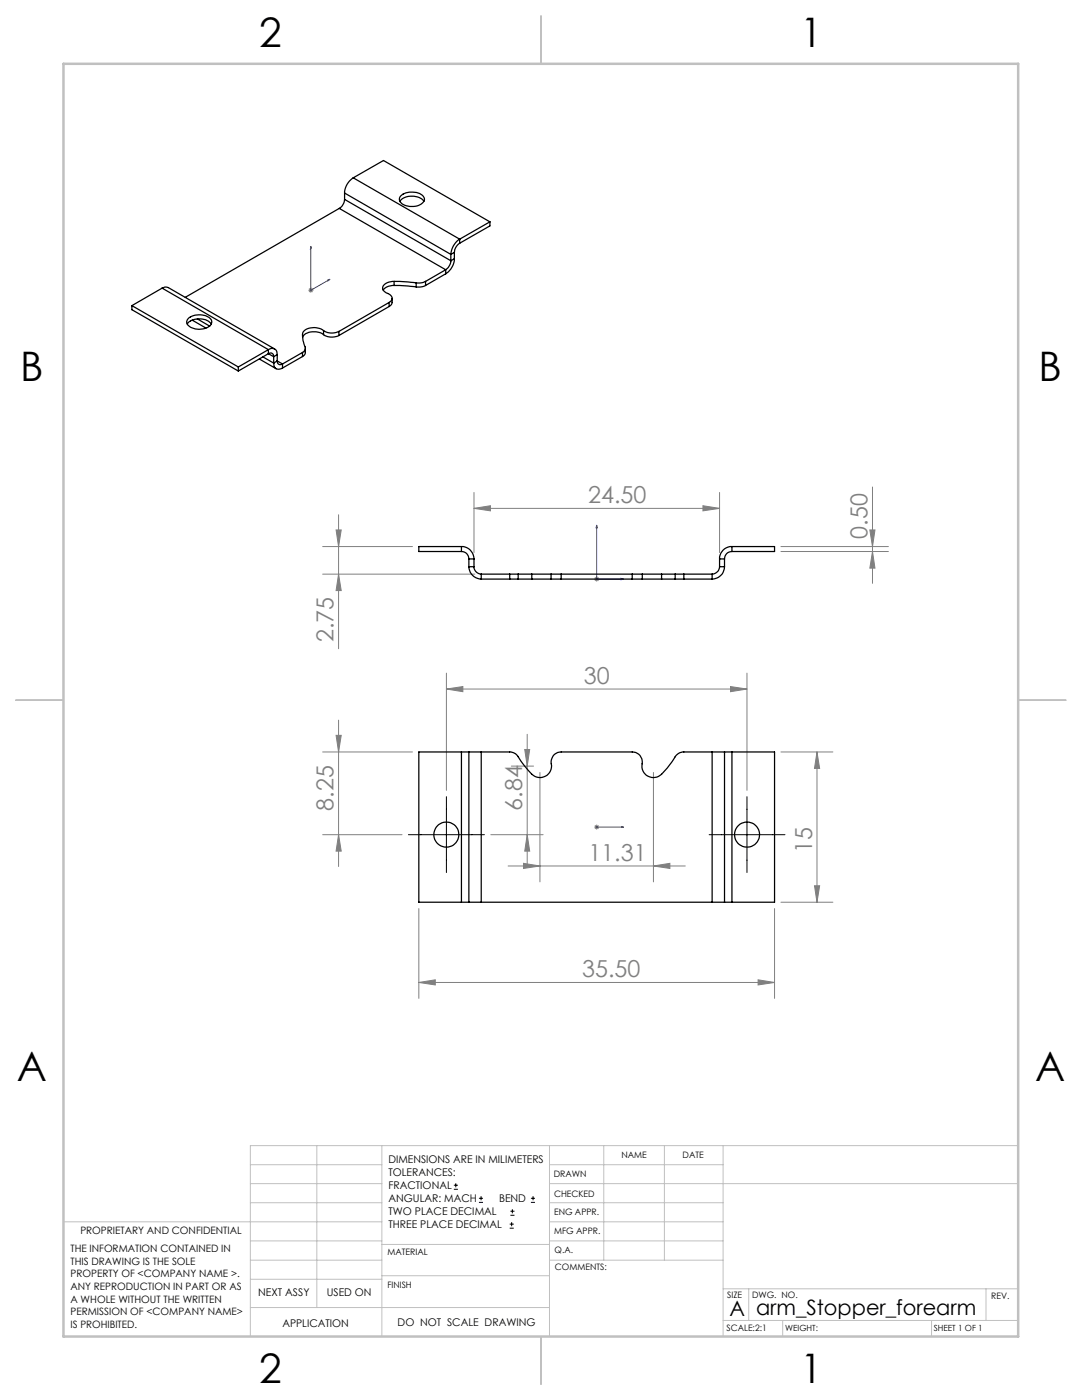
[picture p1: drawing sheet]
<svg xmlns="http://www.w3.org/2000/svg" width="216mm" height="279mm" viewBox="0 0 216 279" stroke-linecap="round" stroke-linejoin="round" font-family="sans-serif">
<g fill="none" stroke="#000" stroke-width=".2">
<path d="M89.1 159v15.1M149 159v15.1M81.5 166.6h15.2M141.5 166.6h15.1M90.6 237.3h.8M90.6 236.5h.8M90.9 236.1v.9M95.6 240h.8M95.6 239.1h.8M96 238.7v.8M105.9 240h.9M105.9 239.1h.9"/>
<path d="M106.4 238.7v.8M101.7 245.1h.8M101.7 244.3h.8M101.8 242.5h.9M101.8 241.7h.9M102.1 243.9v.8M102.2 241.3v.8"/>
</g>
<path d="M62 49.2v8.7l3.8-2.2M62 49.2l.1 .3-.2 .2zM65.4 55.8l.4-.1-.4 .4zM119.1 104.8v10.8h5.3M119.1 104.8l.1 .5h-.3zM123.9 115.4l.5 .2-.5 .1zM118.9 165.1h.3zM119.1 165.1h.1M119.1 165.1h5.3M124.4 165.1h-.5h.5" fill="none" stroke="#00f" stroke-width=".2"/>
<g fill="none" stroke="#808080" stroke-width=".2">
<path d="M61.5 57.9h1M61.7 57.6l.7 .7M62 57.4v1M62.4 57.6l-.7 .7M94.6 98.3v12M143.6 98.3v12M174.1 97.2v19.2M64.4 109.1h17.9M64.4 114.6h30.4M67.1 105.8h1l-.5 3.3zM67.6 114.6l.5 3.3h-1zM67.6 102.7v26.8"/>
<path d="M94.6 101.5l3.3-.6v1.1zM94.6 101.5h49M118.6 115.6h1M118.7 115.2l.7 .7M119.1 115.1v1M119.4 115.2l-.7 .7M140.3 100.9l3.3 .6-3.3 .5zM155.8 110.1h21.5M155.8 109.1h21.5M173.6 105.8h1l-.5 3.3zM174.1 110.1l.5 3.3h-1zM89.1 137.5l3.3-.5v1z"/>
<path d="M89.1 134.3v23.4M89.1 137.5h59.9M145.8 137l3.2 .5-3.2 .5zM149 134.3v23.4M64.4 150.1h17.9M67.1 146.8h1l-.5 3.3zM67.6 143.7v29.2M102 152.9h4.5M104.7 149.6h1l-.5 3.3zM105.2 146.5v26.4M107.7 154.2v21.8M130.4 154.2v21.8"/>
<path d="M155.8 150.1h10.4M163 150.1l.5 3.3h-1zM163 150.1v30M64.4 166.6h15.8M67.6 166.6l.5 3.3h-1zM97.9 166.6h10.5M101.4 172.8h35.3M104.5 172.3l3.2 .5-3.2 .5zM105.2 166.6l.5 3.3h-1zM118.6 165.1h1M118.7 164.7l.7 .7M119.1 164.6v1"/>
<path d="M119.4 164.7l-.7 .7M130.4 172.8l3.3-.5v1zM162.5 176.8h1l-.5 3.3zM83.6 196.1l3.3-.6v1.1zM83.6 181.3v17.9M83.6 196.1h71M151.3 195.5l3.3 .6-3.3 .5zM154.6 181.3v17.9M155.8 180.1h10.4"/>
</g>
<g fill="none" stroke="#c0c0c0" stroke-width=".2">
<path d="M50 232.4h26.2M50 236.2h26.2M63.2 228.6v32.3M76.2 228.6v38.1M109.6 228.6v38.1M109.6 232.4h34.7M109.6 236.2h93.6M120.5 228.6v22.9M132.6 228.6v22.9M144.3 228.6v38.1M203.2 228.6h-153.2v38.1M12.7 243.8h63.5"/>
<path d="M50 251.5h26.2M50 240h26.2M50 247.7h26.2M50 255.3h26.2M76.2 254.6h33.4M76.2 248.4h33.4M109.6 251.5h34.7M109.6 243.8h34.7M109.6 240h34.7M109.6 247.7h34.7M144.3 257.2h58.9M149.4 257.2v6.3"/>
<path d="M196.7 257.2v6.3M50 260.9h59.6M144.3 263.5h58.9M156.2 263.5v3.2M185.9 263.5v3.2"/>
</g>
<path d="M108 3.2v9.5M3.1 139.7h9.6M203.2 139.7h9.5M108 266.7v9.6" fill="none" stroke="#c0c0c0" stroke-width=".25"/>
<path d="M12.7 12.7h190.5v254h-190.5z" fill="none" stroke="#c0c0c0" stroke-width=".5"/>
<g fill="#00f">
<path d="M123.9 115.4l.5 .2-.5 .1zM119.1 104.8l.1 .5h-.3z"/>
<path d="M65.4 55.8l.4-.1-.4 .4zM62 49.2l.1 .3-.2 .2z"/>
<path d="M123.9 165.1h.5zM118.9 165.1h.3z"/>
</g>
<g fill="#808080">
<path d="M145.8 137l3.2 .5-3.2 .5zM89.1 137.5l3.3-.5v1z"/>
<path d="M94.6 101.5l3.3-.6v1.1zM140.3 100.9l3.3 .6-3.3 .5zM83.6 196.1l3.3-.6v1.1zM151.3 195.5l3.3 .6-3.3 .5z"/>
<path d="M104.5 172.3l3.2 .5-3.2 .5zM130.4 172.8l3.3-.5v1z"/>
<path d="M174.1 110.1l.5 3.3h-1zM173.6 105.8h1l-.5 3.3zM67.6 166.6l.5 3.3h-1zM67.1 146.8h1l-.5 3.3z"/>
<path d="M163 150.1l.5 3.3h-1zM162.5 176.8h1l-.5 3.3z"/>
<path d="M67.1 105.8h1l-.5 3.3zM67.6 114.6l.5 3.3h-1zM104.7 149.6h1l-.5 3.3zM105.2 166.6l.5 3.3h-1z"/>
</g>
<g fill="none" stroke="#000" stroke-width=".25">
<path d="M68.8 39.8a2.35 2.35 0 0 1-1.1 1.8M68.8 38.5l21.2 12.3M68.8 39.8l21.2 12.2M68.8 38.5v1.3M70.5 35.5a3.8 3.8 0 0 0-1.7 3M70.5 35.5l21.2 12.2M70.5 35.5l6-3.5 21.3 12.3M80 39.1a3.5 3.5 0 0 1 4.6 .2 1.21 1.21 0 0 1-1.1 1.7 3.6 3.6 0 0 1-3.6-.7l-.2-.6zM32.3 57.5l.6-.2 .7 .1 21.2 12.2M32.3 57.5l21.3 12.3M32.3 57.5l-6 3.5M67.7 41.6l-30.7 17.7"/>
<path d="M67.7 41.6l21.2 12.2M78.2 59.5v1.1l-.6 .6M78.6 56.2a2.01 2.01 0 0 0-2.3 1.3 2.11 2.11 0 0 0 1.6 1.3 .84 .84 0 0 1 .3 .9 .84 .84 0 0 1-.6 .7M78.6 56.2l4.4 .2M78.6 57a2.53 2.53 0 0 0-2.2 .9M78.6 57l4.4 .3M78.6 56.2v.8M79.8 40.2a3.3 3.3 0 0 1 4.8 0M83 56.4v.9M84.9 56.2l-.6 .2h-1.3M84.9 57l-.6 .2-1.3 .1M84.9 56.2v.8"/>
<path d="M88.9 53.8l-4 2.4M88.9 53.8v.8M88.9 54.6l-4 2.4M90 52a2.45 2.45 0 0 1-1.1 1.8M90 50.8v1.2M90.7 51.6a3.8 3.8 0 0 1-1.8 3M90.7 50.4l-.7 .4M90.7 51.6l-.7 .4M90.7 50.4v1.2M91.7 47.7a3.9 3.9 0 0 0-1.7 3.1M91.7 48.5a2.33 2.33 0 0 0-1 1.9M91.7 47.7v.8"/>
<path d="M97.8 44.3v.8l-6.1 3.4M97.8 44.3l-6.1 3.4M26.3 61l21.3 12.2M26.3 61v.8l21.3 12.2M37.4 64.7a3.3 3.3 0 0 1 4.8 0M37.6 63.6a3.5 3.5 0 0 1 4.6 .2 1.39 1.39 0 0 1-1.4 1.8 3.2 3.2 0 0 1-3.5-1v-.4zM38.3 63.9l2.8 1.6M39.4 63.6l2.4 1.5M47.6 73.2v.8M51.8 71.6l3.3 2M52.5 71.2l2.1 1.3M53.6 69.8a1.07 1.07 0 0 1 1.2-.2 1.07 1.07 0 0 1 .5 1.2"/>
<path d="M53.6 70.6a.65 .65 0 0 1 .7-.1 .65 .65 0 0 1 .3 .7M53.6 69.8l-6 3.4M53.6 69.8v.8M53.6 70.6l-6 3.4M53.6 70.6l1 .6M54.6 72.5a1.06 1.06 0 0 0 .5 1.1 1.06 1.06 0 0 0 1.3-.2M54.6 71.2v1.3M55.3 72a.65 .65 0 0 0 .3 .7 .65 .65 0 0 0 .8-.1M55.3 70.8l-.7 .4M55.3 70.8v1.2M55.3 72l-.7 .5M55.3 72l1.1 .6"/>
<path d="M56.4 72.6v.8M60.4 70.3l-4 2.3M60.4 70.3v.9M60.4 71.2l-4 2.2M60.9 69.5v1l-.5 .7M64.6 66a3.1 3.1 0 0 0 3 .1M64.6 66a3.2 3.2 0 0 0-4.1 .3 5.8 5.8 0 0 0 .4 3.2l-.1 .5-.4 .3M64.6 66.8a3.2 3.2 0 0 0-4.1 .3l-.1 .2M64.6 66.8a3.1 3.1 0 0 0 3 .2M64.6 66v.8M67.6 66.1v.9M77.6 60.4l-10 5.7"/>
<path d="M77.6 60.4v.8M77.6 61.2l-10 5.8M92.1 110.1a1.45 1.45 0 0 1 1.5 1.4M92.1 109.1a2.47 2.47 0 0 1 2.5 2.4M92.1 109.1h-8.5v1h8.5M92.1 109.1v1M93.6 113.1a2.53 2.53 0 0 0 2.4 2.5M93.6 111.5h1M93.6 113.1h1M93.6 111.5v1.6M94.6 113.1a1.51 1.51 0 0 0 1.4 1.5M94.6 111.5v1.6"/>
<path d="M96 114.6v1M96 114.6h5.7M96 115.6h5.7M101.7 115.6h1.7M101.7 114.6h1.7M101.7 114.6v1M103.4 115.6h2.7M103.4 114.6h2.7M103.4 114.6v1M106.1 115.6h3.9M106.1 114.6h3.9M106.1 114.6v1"/>
<path d="M110 115.6h2M110 114.6h2M110 114.6v1M112 114.6h14.2M112 115.6h14.2M112 114.6v1M126.2 115.6h2M126.2 114.6h2M126.2 114.6v1M128.2 115.6h3.8M128.2 114.6h3.8M128.2 114.6v1"/>
<path d="M132 115.6h2.7M132 114.6h2.7M132 114.6v1M134.7 115.6h1.8M134.7 114.6h1.8M134.7 114.6v1M136.5 114.6h5.6M136.5 115.6h5.6M136.5 114.6v1M142.1 114.6v1M143.6 113.1a1.57 1.57 0 0 1-1.5 1.5M143.6 111.5h1"/>
<path d="M143.6 113.1h1M143.6 111.5v1.6M144.6 113.1a2.53 2.53 0 0 1-2.5 2.5M144.6 111.5v1.6M146 109.1a2.41 2.41 0 0 0-2.4 2.4M146 110.1a1.45 1.45 0 0 0-1.4 1.4M146 109.1v1M146 109.1h8.6v1h-8.6M92.1 150.1h1.5M92.1 150.1v30M92.1 150.1h-8.5v30h8.5M93.6 150.1h2.4"/>
<path d="M93.6 150.1v30M96 150.1h5.7a2.16 2.16 0 0 1 2 1.4l.3 .5a13.1 13.1 0 0 0 2.7 2.9 2.33 2.33 0 0 0 2.6-.3 2.33 2.33 0 0 0 .7-2.5 1.97 1.97 0 0 1 2-2h14.2a2.06 2.06 0 0 1 1.9 2.7 2.33 2.33 0 0 0 1.7 2.3 2.33 2.33 0 0 0 2.6-1l1.7-2.1a2.88 2.88 0 0 1 2.1-1.9h5.9M96 150.1v30M142.1 150.1h2.5M142.1 150.1v30M144.6 150.1h1.4M144.6 150.1v30M146 150.1v30M146 150.1h8.6v30h-8.6M92.1 180.1h1.5M93.6 180.1h2.4M96 180.1h46.1"/>
<path d="M142.1 180.1h2.5M144.6 180.1h1.4"/>
<circle cx="89.1" cy="166.5" r="2.5"/>
<circle cx="149.1" cy="166.6" r="2.5"/>
</g>
<g font-size="8.1">
<text x="51.7" y="9.3">2</text>
<text x="159.7" y="9.3">1</text>
<text x="4" y="76">B</text>
<text x="207.2" y="76">B</text>
<text x="3.3" y="215.7">A</text>
<text x="206.5" y="215.7">A</text>
<text x="51.7" y="276">2</text>
<text x="159.7" y="276">1</text>
</g>
<g font-size="4.7" fill="#808080">
<text x="117.4" y="100.4">24.50</text>
<text x="173.1" y="107.5" transform="rotate(-90 173.1 107.5)">0.50</text>
<text x="66.6" y="128.2" transform="rotate(-90 66.6 128.2)">2.75</text>
<text x="116.5" y="136.5">30</text>
<text x="66.6" y="161.8" transform="rotate(-90 66.6 161.8)">8.25</text>
<text x="104.2" y="161.8" transform="rotate(-90 104.2 161.8)">6.84</text>
<text x="117.4" y="171.8">11.31</text>
<text x="162" y="170.3" transform="rotate(-90 162 170.3)">15</text>
<text x="116.2" y="195">35.50</text>
</g>
<g font-size="4.2">
<text x="145.6" y="262.7">A</text>
<text x="150.9" y="262.4">arm_Stopper_forearm</text>
</g>
<g font-size="2.1">
<text x="77.5" y="232.2">DIMENSIONS ARE IN MILIMETERS</text>
<text x="77.5" y="234.7">TOLERANCES:</text>
<text x="77.5" y="237.3">FRACTIONAL</text>
<text x="77.5" y="239.9">ANGULAR: MACH</text>
<text x="99.6" y="239.9">BEND</text>
<text x="77.5" y="242.5">TWO PLACE DECIMAL</text>
<text x="77.5" y="245.1">THREE PLACE DECIMAL</text>
<text x="51.5" y="258.7">NEXT ASSY</text>
<text x="65.2" y="258.6">USED ON</text>
<text x="56.3" y="264.8">APPLICATION</text>
<text x="79.3" y="264.6">DO NOT SCALE DRAWING</text>
</g>
<g font-size="2">
<text x="14.1" y="249.9">THE INFORMATION CONTAINED IN</text>
<text x="16" y="246.3">PROPRIETARY AND CONFIDENTIAL</text>
<text x="14.1" y="252.4">THIS DRAWING IS THE SOLE</text>
<text x="14.1" y="254.9">PROPERTY OF &lt;COMPANY NAME &gt;.</text>
<text x="14.1" y="257.4">ANY REPRODUCTION IN PART OR AS</text>
<text x="14.1" y="260">A WHOLE WITHOUT THE WRITTEN</text>
<text x="14.1" y="262.5">PERMISSION OF &lt;COMPANY NAME&gt;</text>
<text x="14.1" y="265">IS PROHIBITED.</text>
</g>
<g font-size="1.8">
<text x="124" y="231.1">NAME</text>
<text x="136.2" y="231.1">DATE</text>
<text x="110.5" y="234.8">DRAWN</text>
<text x="110.5" y="238.9">CHECKED</text>
<text x="110.6" y="242.5">ENG APPR.</text>
<text x="77.3" y="250.5">MATERIAL</text>
<text x="110.6" y="246.3">MFG APPR.</text>
<text x="110.7" y="250">Q.A.</text>
<text x="77.3" y="257">FINISH</text>
<text x="110.7" y="253.5">COMMENTS:</text>
<text x="145.1" y="259">SIZE</text>
<text x="150.1" y="259.1">DWG. NO.</text>
<text x="197.8" y="259.2">REV.</text>
<text x="145" y="265.7">SCALE:2:1</text>
</g>
<g font-size="1.7">
<text x="156.7" y="265.7">WEIGHT:</text>
<text x="186.3" y="265.7">SHEET 1 OF 1</text>
</g>
</svg>
